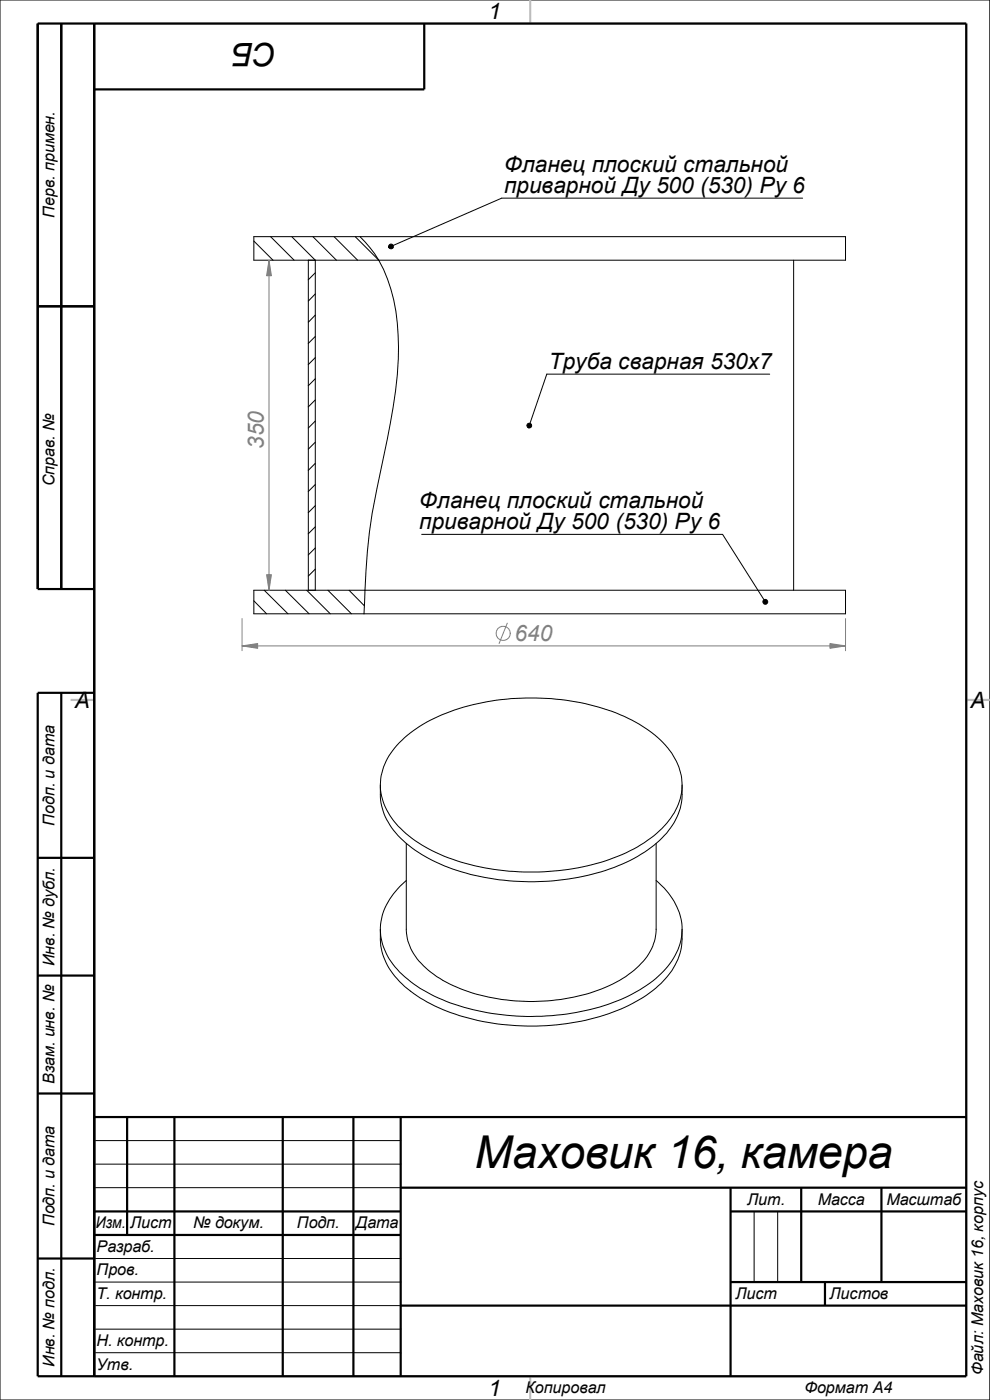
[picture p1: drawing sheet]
<svg xmlns="http://www.w3.org/2000/svg" width="210mm" height="297mm" viewBox="0 0 210 297" stroke-linecap="round" stroke-linejoin="round" font-family="sans-serif">
<g fill="none" stroke="#000" stroke-width=".21">
<path d="M0 0h210v297h-210zM53.8 51.1l4.1 4.1M57.4 50.2l5 5M61.9 50.2l5 5v70M65.4 55.2v70M66.4 50.2l5 5M66.9 57.9l-1.5 1.5M70.9 50.2l5 5M75.4 50.2l4.9 5M76.4 50.2a25.8 25.8 0 0 1 3.9 5M76.4 50.2h-22.6v5h26.5M76.4 50.2h103v5h-99.1"/>
<path d="M80.3 55.2a36.9 36.9 0 0 1 4.2 18.4 97.1 97.1 0 0 1-2.3 19.5 283.1 283.1 0 0 0-3.8 19.8l-.5 4.1-.5 8.2M168.4 55.2v70M170.3 42h-63.9l-23.5 10.3M66.9 62.4l-1.5 1.5M66.9 66.8l-1.5 1.6M66.9 71.4l-1.5 1.5M66.9 75.9l-1.5 1.4M163.3 79.4h-47.3l-3.7 10.9M66.9 80.3l-1.5 1.5M66.9 84.8l-1.5 1.5M66.9 89.3l-1.5 1.5M66.9 93.8l-1.5 1.5"/>
<path d="M66.9 98.3l-1.5 1.5M66.9 102.8l-1.5 1.5M66.9 107.3l-1.5 1.5M66.9 111.8l-1.5 1.4M66.9 116.2l-1.5 1.5M89.5 113.4h63.8l9 14.3M53.8 127.5l2.8 2.7M56 125.2l5.1 5M60.5 125.2l5.1 5M65.1 125.2l5 5M66.9 120.7l-1.5 1.5M69.6 125.2l4.9 5"/>
<path d="M74 125.2l3.3 3.3M77.4 125.2l-.2 5M77.4 125.2h-23.6v5h23.4M77.4 125.2h102v5h-102.2M84.7 157.6a34.3 34.3 0 0 1 18.6-8.7 50.9 50.9 0 0 1 30 3.5 21.2 21.2 0 0 1 10.2 9.1 11.6 11.6 0 0 1-2.1 13.2 29.4 29.4 0 0 1-14.8 8.5 52.2 52.2 0 0 1-34.1-2.3 21.4 21.4 0 0 1-10.8-9.7 11.6 11.6 0 0 1 2.5-13.1zM80.7 166.5v2.1a14.7 14.7 0 0 0 6.7 11.3 41.9 41.9 0 0 0 22.7 7.1 47.9 47.9 0 0 0 25.2-5.3 18.8 18.8 0 0 0 8.8-9.6l.6-2.5v-3.1M86.2 178.9v18.2a11 11 0 0 0 4.1 8.3 28.7 28.7 0 0 0 14.3 6.3 40.9 40.9 0 0 0 26.8-3.7 15.6 15.6 0 0 0 7.5-8.4l.3-2.2v-18.5M80.7 197.1v2.1a13.7 13.7 0 0 0 5.2 10.1 36.8 36.8 0 0 0 18.5 7.7 50 50 0 0 0 29.8-4.1 19.2 19.2 0 0 0 9.8-10l.6-2.4 .1-3.4M139.2 186.8a13.9 13.9 0 0 1 5.5 10.4 14.3 14.3 0 0 1-6.3 11 39.8 39.8 0 0 1-20.3 7.1 49.3 49.3 0 0 1-26.7-4.4 20.1 20.1 0 0 1-9.7-9.3 11.8 11.8 0 0 1 2.7-13.1l1.8-1.7M20 242h65M20 247h65M20 252h65"/>
<path d="M160 257v15M165 257v15M20 267h65M20 272h65M20 277h65M20 282h65M20 287h65"/>
</g>
<path d="M20 5h185v287h-185zM112.5 0v5M15 148.5h5M205 148.5h5M112.5 292v5" fill="none" stroke="#c0c0c0" stroke-width=".47"/>
<g fill="none" stroke="#000" stroke-width=".47">
<path d="M13 5v120M20 5v287M90 5v14h-70M8 65h12M20 125h-12v-120h197v287h-197v-145h12M13 147v145M8 182h12M8 207h12M8 232h12M20 237h185M27 237v25M37 237v55"/>
<path d="M60 237v55M75 237v55M85 237v55M20 257h65M85 252h120M155 252v40M155 257h50M170 252v20M187 252v20M8 267h12M20 262h65M85 277h120"/>
<path d="M155 272h50M175 272v5"/>
</g>
<g fill="#000" stroke="#000" stroke-width=".21">
<path d="M82.6 51.9a.5 .5 0 0 1 .7 .1 .5 .5 0 0 1-.1 .8 .5 .5 0 0 1-.7-.3l.4-.2-.4 .2z" fill-rule="evenodd"/>
<path d="M111.9 90a.51 .51 0 0 1 .9 .1 .51 .51 0 0 1-.7 .7l.2-.5-.2 .5-.2-.1-.1-.4z" fill-rule="evenodd"/>
<path d="M162.1 127.3a.5 .5 0 0 1 .7 .1 .5 .5 0 0 1-.2 .7l-.3-.4 .3 .4a.51 .51 0 0 1-.7-.2 .51 .51 0 0 1 .2-.6z" fill-rule="evenodd"/>
</g>
<g fill="none" stroke="#808080" stroke-width=".21">
<path d="M57.1 55.2v70M51.4 131.2v6.8M51.4 137h128M107.6 132.2l-1.7 4.3M179.4 131.2v6.8"/>
<circle cx="106.7" cy="134.4" r="1.51"/>
</g>
<g fill="#808080" stroke="#808080" stroke-width=".21">
<path d="M176.1 136.5l3.3 .5-3.3 .5z"/>
<path d="M51.4 137l3.3-.5v1z"/>
<path d="M57.1 55.2l.5 3.3h-1z"/>
<path d="M56.6 121.9h1l-.5 3.3z"/>
</g>
<text font-size="9.6" x="100.7" y="247.7">Маховик 16, камера</text>
<text font-size="6.9" x="58.7" y="9.2" transform="rotate(-180 58.7 9.2)">СБ</text>
<g font-size="4.8">
<text x="103.6" y="4.1">1</text>
<text x="106.9" y="41">приварной Ду 500 (530) Ру 6</text>
<text x="106.9" y="36.4">Фланец плоский стальной</text>
<text x="116.5" y="78.3">Труба сварная 530х7</text>
<text x="88.9" y="107.8">Фланец плоский стальной</text>
<text x="88.9" y="112.3">приварной Ду 500 (530) Ру 6</text>
<text x="15.9" y="150.1">A</text>
<text x="205.9" y="150.1">A</text>
<text x="103.6" y="296.1">1</text>
</g>
<g font-size="4.8" fill="#808080">
<text x="56" y="95.3" transform="rotate(-90 56 95.3)">350</text>
<text x="109.2" y="136">640</text>
</g>
<g font-size="3.4">
<text x="11.6" y="46.2" transform="rotate(-90 11.6 46.2)">Перв. примен.</text>
<text x="11.6" y="103.2" transform="rotate(-90 11.6 103.2)">Справ. №</text>
<text x="11.6" y="175.1" transform="rotate(-90 11.6 175.1)">Подп. и дата</text>
<text x="11.6" y="205" transform="rotate(-90 11.6 205)">Инв. № дубл.</text>
<text x="11.6" y="230" transform="rotate(-90 11.6 230)">Взам. инв. №</text>
<text x="158.5" y="255.6">Лит.</text>
<text x="173.5" y="255.6">Масса</text>
<text x="188" y="255.6">Масштаб</text>
<text x="11.6" y="260.1" transform="rotate(-90 11.6 260.1)">Подп. и дата</text>
<text x="20.3" y="260.6">Изм.</text>
<text x="27.6" y="260.6">Лист</text>
<text x="41" y="260.6">№ докум.</text>
<text x="63" y="260.6">Подп.</text>
<text x="75.5" y="260.6">Дата</text>
<text x="20.5" y="265.6">Разраб.</text>
<text x="20.5" y="270.6">Пров.</text>
<text x="20.5" y="275.6">Т. контр.</text>
<text x="156" y="275.6">Лист</text>
<text x="176" y="275.6">Листов</text>
<text x="20.5" y="285.6">Н. контр.</text>
<text x="11.6" y="290" transform="rotate(-90 11.6 290)">Инв. № подл.</text>
<text x="20.5" y="290.6">Утв.</text>
<text x="208.6" y="291.7" transform="rotate(-90 208.6 291.7)">Файл: Маховик 16, корпус</text>
<text x="111.5" y="295.6">Копировал</text>
<text x="170.6" y="295.6">Формат А4</text>
</g>
</svg>
